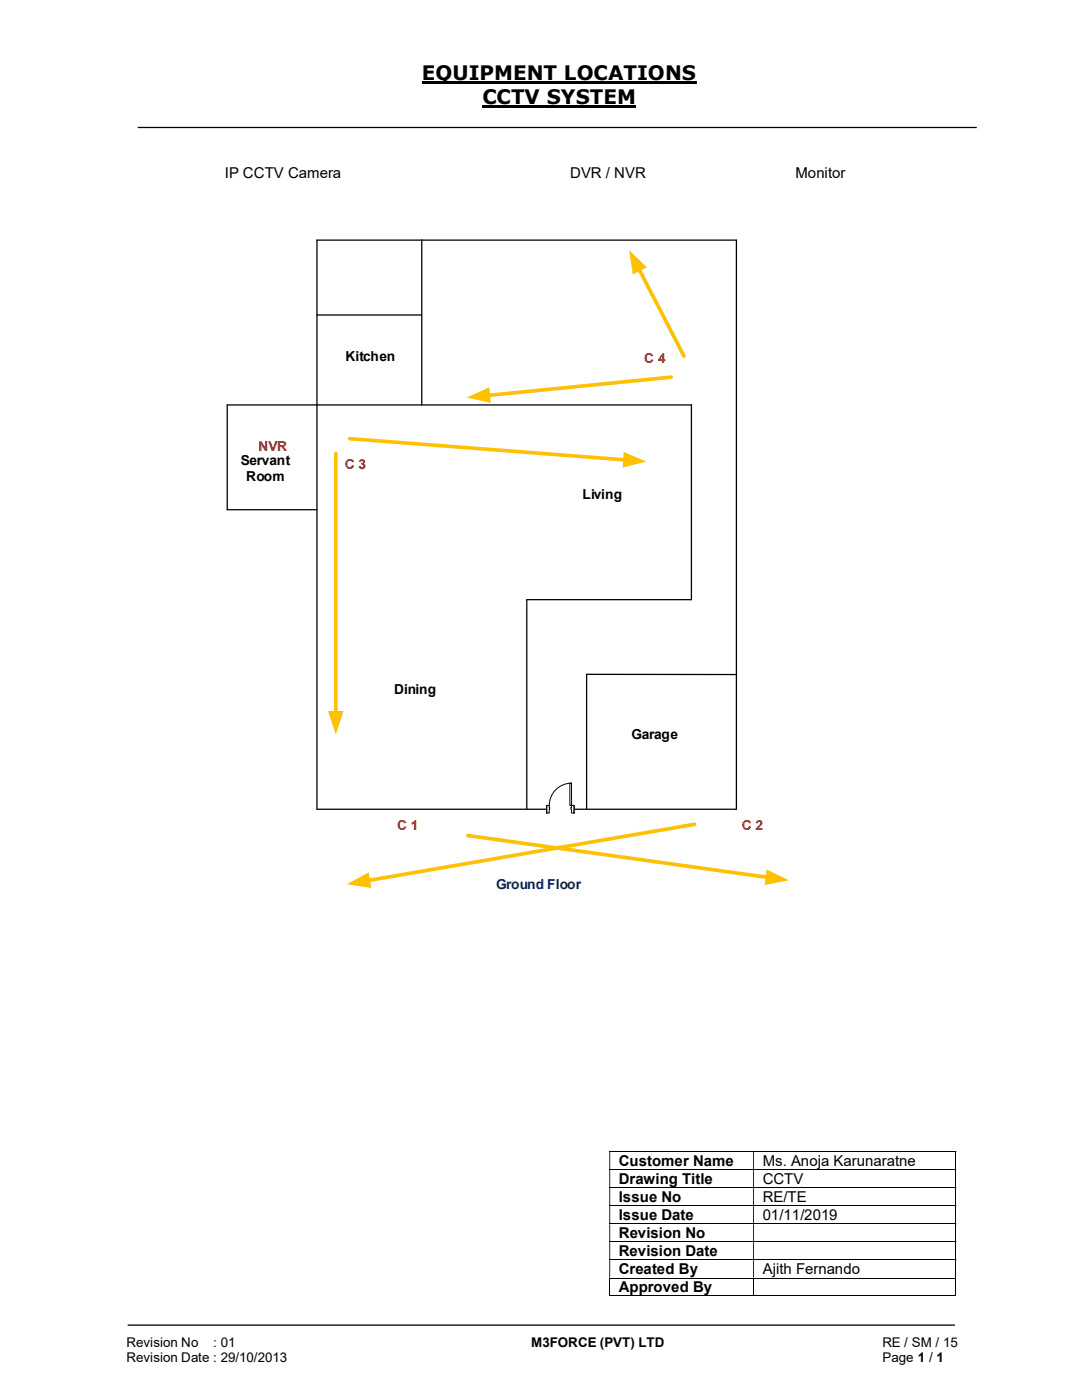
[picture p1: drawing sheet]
<svg xmlns="http://www.w3.org/2000/svg" width="216mm" height="279mm" viewBox="0 0 216 279" stroke-linecap="round" stroke-linejoin="round" font-family="sans-serif">
<path d="M84.2 16.5h54.8M96.3 21.3h30.7" fill="none" stroke="#000" stroke-width=".42"/>
<path d="M27.5 25.4h167.4M84.2 47.9h62.7M45.3 80.8v20.9h17.9M138 80.8v38.9M117.1 134.6h29.8M25.5 264.5h165" fill="none" stroke="#000" stroke-width=".25"/>
<g fill="none" stroke="#000" stroke-width=".2">
<path d="M121.6 229.8h69.1M121.6 233.4h69.1M121.6 237h69.1M190.8 229.9v3.4M190.8 233.5v3.4M190.8 237.1v3.4M121.6 240.6h69.1M121.6 244.3h69.1M121.6 247.8h69.1M121.6 251.4h69.1M121.6 255.1h69.1M121.6 258.6h28.7"/>
<path d="M121.7 255.1v3.6M150.4 255.1v3.6M150.5 258.6h40.2M190.8 240.7v3.5M190.8 244.3v3.4M190.8 247.9v3.4M190.8 251.5v3.5M190.8 255.1v3.6"/>
</g>
<g fill="#000">
<path d="M190.7 229.7h.1v.2h-.1zM121.6 229.9h.2v3.4h-.2zM150.3 229.9h.2v3.4h-.2z" fill-rule="evenodd"/>
<path d="M190.7 233.3h.1v.2h-.1zM121.6 233.5h.2v3.4h-.2zM150.3 233.5h.2v3.4h-.2z" fill-rule="evenodd"/>
<path d="M190.7 236.9h.1v.2h-.1zM121.6 237.1h.2v3.4h-.2zM150.3 237.1h.2v3.4h-.2z" fill-rule="evenodd"/>
<path d="M190.7 240.5h.1v.2h-.1zM121.6 240.7h.2v3.5h-.2zM150.3 240.7h.2v3.5h-.2z" fill-rule="evenodd"/>
<path d="M190.7 244.2h.1v.1h-.1zM121.6 244.3h.2v3.4h-.2zM150.3 244.3h.2v3.4h-.2z" fill-rule="evenodd"/>
<path d="M190.7 247.7h.1v.2h-.1zM121.6 247.9h.2v3.4h-.2zM150.3 247.9h.2v3.4h-.2z" fill-rule="evenodd"/>
<path d="M190.7 251.3h.1v.2h-.1zM121.6 251.5h.2v3.5h-.2zM150.3 251.5h.2v3.5h-.2z" fill-rule="evenodd"/>
</g>
<path d="M190.7 255h.1v.1h-.1zM190.7 258.6h.1v.1h-.1z" fill="#000"/>
<path d="M93.3 166.8l59.9 8.3" fill="none" stroke="#ffc000" stroke-width=".72"/>
<path d="M153 173.5l4.4 2.2-4.8 .9z" fill="#ffc000"/>
<path d="M146.9 47.9v113.6M45.3 80.8h17.9M105.1 119.7v41.8" fill="none" stroke="#000" stroke-width=".25"/>
<path d="M67 90.5v51.8" fill="none" stroke="#ffc000" stroke-width=".72"/>
<path d="M65.4 141.9h3.1l-1.5 4.7z" fill="#ffc000"/>
<path d="M84.2 47.9h-21v113.6h83.7M63.2 80.8h74.8M105.1 119.7h32.9M117.1 134.6v26.9" fill="none" stroke="#000" stroke-width=".25"/>
<path d="M109.1 160.7h5.5v1.6h-5.5z" fill="#fff"/>
<path d="M109.1 160.7h5.5v1.6h-5.5z" fill="none" stroke="#fff" stroke-width=".2"/>
<path d="M114 160.7v1.6h.6v-1.6zM109.1 160.7h.5v1.6h-.5z" fill-rule="evenodd" fill="#fff"/>
<path d="M109.6 161.1v-.4h-.5v1.6h.5v-.8M114 161.1v-.4h.6v1.6h-.6v-.8" fill="none" stroke="#000" stroke-width=".2"/>
<path d="M113.9 161.1v.4h.1v-.4zM109.6 161.1l.1 .4z" fill-rule="evenodd" fill="#fff"/>
<path d="M114 156.3a4.4 4.4 0 0 0-4.4 4.4M109.1 160.7v1.6M109.6 161.1v.4M114 161.1h-.1v.4h.1M114.6 160.7v1.6" fill="none" stroke="#000" stroke-width=".2"/>
<path d="M113.7 156.3h.3v4.4h-.3z" fill-rule="evenodd" fill="#fff"/>
<path d="M113.7 156.3h.3v4.4h-.3z" fill="none" stroke="#000" stroke-width=".2"/>
<path d="M84.2 47.9v32.9M63.2 62.9h21" fill="none" stroke="#000" stroke-width=".25"/>
<path d="M69.8 87.5l55 4.3" fill="none" stroke="#ffc000" stroke-width=".72"/>
<path d="M124.5 90.2l4.5 1.9-4.8 1.2z" fill="#ffc000"/>
<path d="M138.6 164.5l-65.2 11.2" fill="none" stroke="#ffc000" stroke-width=".72"/>
<path d="M69.2 176.4l4.4-2.3 .5 3.1z" fill="#ffc000"/>
<path d="M127.5 53.7l9 17.4" fill="none" stroke="#ffc000" stroke-width=".72"/>
<path d="M125.5 49.9l3.6 3.4-2.8 1.5z" fill="#ffc000"/>
<path d="M133.9 75.3l-36.5 3.6" fill="none" stroke="#ffc000" stroke-width=".72"/>
<path d="M93.1 79.3l4.5-2 .3 3.1z" fill="#ffc000"/>
<g font-size="4">
<text x="84.2" y="16">EQUIPMENT LOCATIONS</text>
<text x="96.3" y="20.8">CCTV SYSTEM</text>
</g>
<g font-size="3">
<text x="44.9" y="35.5">IP CCTV Camera</text>
<text x="113.8" y="35.5">DVR / NVR</text>
<text x="158.7" y="35.5">Monitor</text>
<text x="123.5" y="232.7">Customer Name</text>
<text x="152.2" y="232.7">Ms. Anoja Karunaratne</text>
<text x="123.5" y="236.3">Drawing Title</text>
<text x="123.5" y="239.9">Issue No</text>
<text x="152.2" y="236.3">CCTV</text>
<text x="152.2" y="239.9">RE/TE</text>
<text x="123.5" y="243.5">Issue Date</text>
<text x="152.2" y="243.5">01/11/2019</text>
<text x="123.5" y="247.1">Revision No</text>
<text x="123.5" y="250.7">Revision Date</text>
<text x="123.5" y="254.3">Created By</text>
<text x="123.5" y="257.9">Approved By</text>
<text x="152.2" y="254.3">Ajith Fernando</text>
</g>
<g font-size="2.7">
<text x="69" y="72">Kitchen</text>
<text x="48" y="92.8">Servant</text>
<text x="49.1" y="96.1">Room</text>
<text x="116.2" y="99.7">Living</text>
<text x="78.7" y="138.5">Dining</text>
<text x="126" y="147.5">Garage</text>
<text x="25.2" y="268.8">Revision No</text>
<text x="42.6" y="268.8">: 01</text>
<text x="106" y="268.8">M3FORCE (PVT) LTD</text>
<text x="176.1" y="268.8">RE / SM / 15</text>
<text x="25.2" y="271.8">Revision Date : 29/10/2013</text>
<text x="176.1" y="271.8">Page 1 / 1</text>
</g>
<g font-size="2.7" fill="#c00000">
<text x="128.6" y="72.4">C 4</text>
<text x="51.6" y="90">NVR</text>
<text x="68.8" y="93.7">C 3</text>
<text x="79.2" y="165.7">C 1</text>
<text x="148" y="165.7">C 2</text>
</g>
<text font-size="2.7" fill="#002060" x="99" y="177.4">Ground Floor</text>
</svg>
